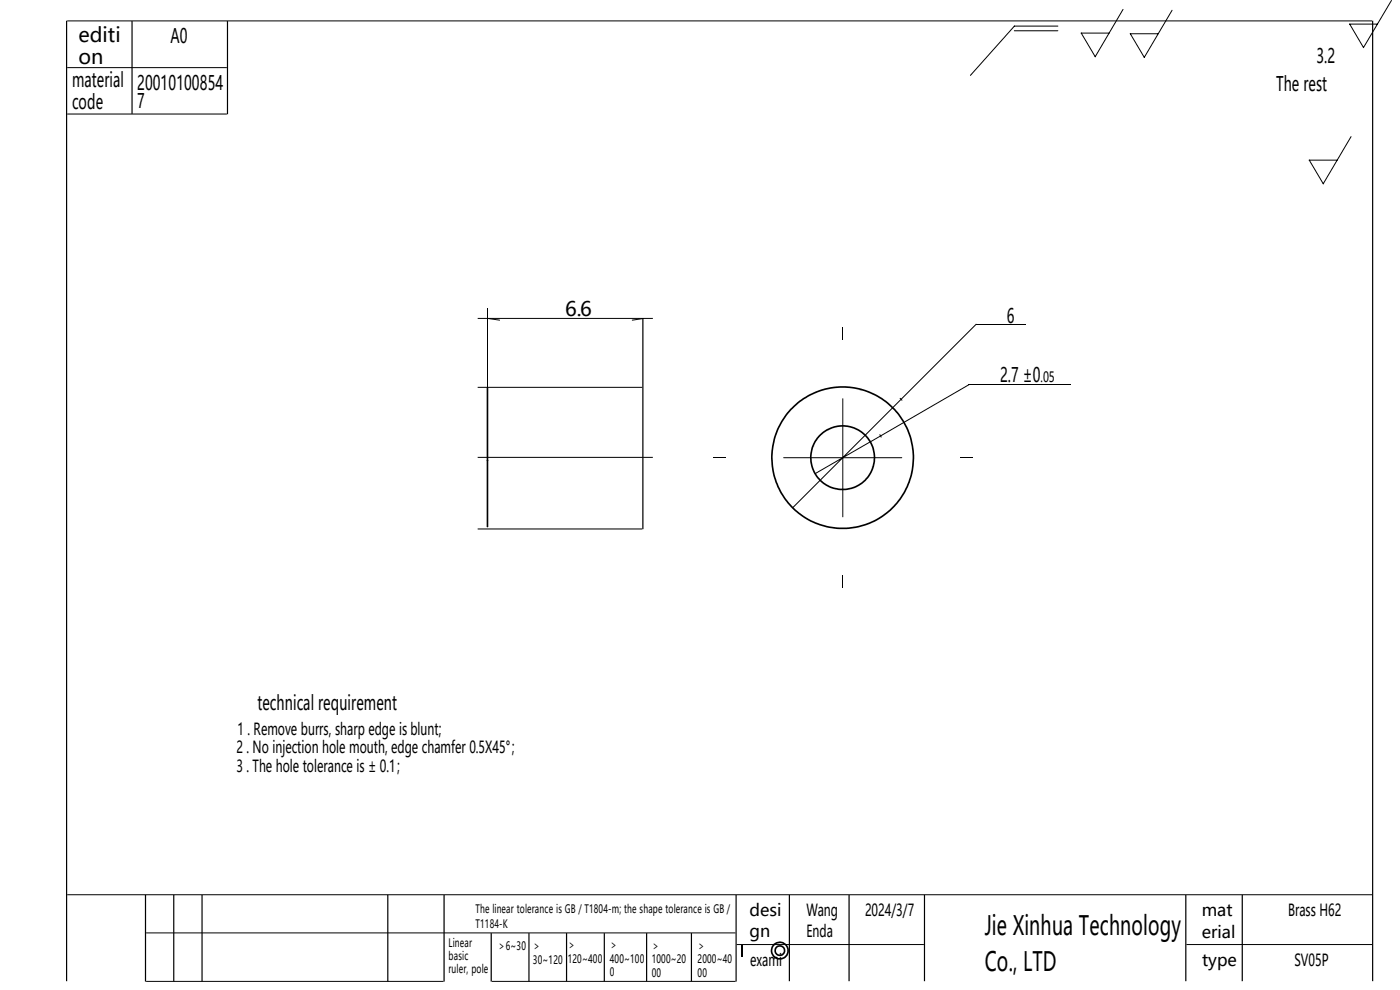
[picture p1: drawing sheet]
<svg xmlns="http://www.w3.org/2000/svg" width="297mm" height="210mm" viewBox="0 0 297 210" stroke-linecap="round" stroke-linejoin="round" font-family="sans-serif">
<g fill="#000">
<path d="M103.3 97.6l.2-.1 .1 .2v14l-.2 .2-.2-.2zM103.3 82.3l.2-.1 .1 .2v15.3l-.2 .2-.2-.2zM184.5 93.7l21.2-12.2-21 12.3zM189.3 86.4l17.9-17.7-17.8 17.9z"/>
<path d="M277.7 33.9h.1l3 5.2zM277.7 33.9l6.1 .1-6 .1zM286.5 28.9l.2 .2-6 10zM286.2 5.1h.2l2.9 5.1zM286.3 5l6 .1-6 .1zM295.1 0l.2 .2-6.1 10zM239.7 7.1h.2l2.9 5.2zM239.7 7.1l6.1 .1-6 .1zM248.6 2.1l.1 .1-6 10.1zM229.3 7h.2l2.9 5.1zM229.3 6.9l6.1 .1-6 .1zM238.2 1.9l.1 .2-6 10zM215.1 5.5h9.4l-9.3 .1zM215.1 6.5h9.4l-9.3 .1zM215.1 5.5l.2 .1-9.5 10.5z"/>
<path d="M103.6 67.5l2.5 .3-.1 .2-2.5-.3zM134 67.8l2.5-.3 .1 .2-2.5 .3z"/>
<path d="M178.7 84.5l.2 .1-.1 12.6zM166.2 97l12.7 .1-12.6 .1zM178.7 97l.2 .1-.1 12.6zM178.7 97l12.7 .1-12.6 .1z"/>
<path d="M171.8 97.1a6.9 6.9 0 0 1 13.9 0 6.9 6.9 0 0 1-13.9 0zM172.2 97.1a6.6 6.6 0 0 0 13.1 0 6.6 6.6 0 0 0-13.1 0zM163.6 97.1a15.2 15.2 0 0 1 30.3 0 15.2 15.2 0 0 1-30.3 0zM163.9 97.1a14.8 14.8 0 0 0 29.7 0 14.8 14.8 0 0 0-29.7 0z"/>
<path d="M191 84.4l.5 .5-.2 .1-.5-.5zM186.5 92.2l.2-.1 .4 .6-.2 .1z"/>
<path d="M168.1 107.6l21.3-21.2-21.2 21.4zM172.8 100.4l11.9-6.7-11.7 6.9z"/>
<path d="M164.6 201.7a.85 .85 0 0 0 1.7 0 .85 .85 0 0 0-1.7 0zM164.3 201.7a1.18 1.18 0 0 1 2.3 0 1.18 1.18 0 0 1-2.3 0zM163.9 201.6a1.58 1.58 0 0 0 3.1 0 1.58 1.58 0 0 0-3.1 0zM163.5 201.7a1.95 1.95 0 0 1 3.9 0 1.95 1.95 0 0 1-3.9 0z"/>
</g>
<g fill="none" stroke="#000" stroke-width=".21">
<path d="M14.3 4.4h276.8M14.3 14.3h33.8M14.3 24.2h33.8M101.3 67.5h37.2M103.4 65.4v16.8M178.8 69.5v2.7M207 68.8h10.5M101.3 82.2h35M101.3 97h37.2M151.2 97.1h2.7M203.7 97.1h2.7M205.5 81.6h21.7"/>
<path d="M101.3 112.2h35M178.8 122v2.7M14.3 189.8h276.8M31 197.9h125M31 208.2h63.1M104.3 208.2h51.7M156.3 200.4h39.7M251.7 200.4h39.4"/>
</g>
<g fill="none" stroke="#000" stroke-width=".25">
<path d="M14.1 4.4v203.7M28 4.5v19.6M48.3 4.5v19.7M291.2 4.4v203.7M136.4 67.6v44.7M30.9 189.8v18.4M36.9 189.8v18.3M42.9 189.8v18.3M82.3 189.8v18.3M94.2 189.8v18.4M104.2 197.9v10.3M112.2 197.9v10.2"/>
<path d="M120.2 197.9v10.2M128.2 197.9v10.2M137.2 197.9v10.2M146.7 197.9v10.2M156.2 189.8v18.4M167.5 189.8v18.3M180.1 189.8v18.3M196.1 189.8v18.3M251.6 189.8v18.3M263.5 189.8v18.3"/>
</g>
<path d="M157.4 200.5v2.4" fill="none" stroke="#000" stroke-width=".34"/>
<g font-size="5.6">
<text x="208.9" y="198.4">Jie Xinhua Technology</text>
<text x="208.9" y="205.9">Co., LTD</text>
</g>
<g font-size="4.2">
<text x="16.6" y="8.9">editi</text>
<text x="36.2" y="9.2">A0</text>
<text x="16.6" y="13.6">on</text>
<text x="279.3" y="13.4">3.2</text>
<text x="15.3" y="18.5">material</text>
<text x="15.3" y="23.2">code</text>
<text x="29.1" y="19.2">20010100854</text>
<text x="29.1" y="23">7</text>
<text x="270.7" y="19.3">The rest</text>
<text x="119.9" y="67">6.6</text>
<text x="213.6" y="68.5">6</text>
<text x="212.2" y="81.1">2.7 ±0</text>
<text x="54.6" y="150.6">technical requirement</text>
</g>
<g font-size="3.5">
<text x="50.4" y="156">1 . Remove burrs, sharp edge is blunt;</text>
<text x="50.2" y="159.7">2 . No injection hole mouth, edge chamfer 0.5X45°；</text>
<text x="50.2" y="163.7">3 . The hole tolerance is ± 0.1；</text>
<text x="159" y="194.4">desi</text>
<text x="171.1" y="194.4">Wang</text>
<text x="183.5" y="194.4">2024/3/7</text>
<text x="254.9" y="194.4">mat</text>
<text x="273.3" y="194.4">Brass H62</text>
<text x="159" y="198.9">gn</text>
<text x="171.1" y="198.9">Enda</text>
<text x="254.9" y="199">erial</text>
<text x="159.1" y="205">exami</text>
<text x="255" y="205">type</text>
<text x="274.6" y="204.9">SV05P</text>
</g>
<text font-size="3" x="220.8" y="81.1">.05</text>
<g font-size="2.5">
<text x="100.9" y="193.6">The linear tolerance is GB / T1804-m; the shape tolerance is GB /</text>
<text x="100.9" y="196.9">T1184-K</text>
<text x="95.2" y="200.9">Linear</text>
<text x="95.2" y="203.6">basic</text>
<text x="105.6" y="201.5">＞6~30</text>
<text x="113.1" y="201.5">＞</text>
<text x="120.4" y="201.3">＞</text>
<text x="129.4" y="201.3">＞</text>
<text x="138.3" y="201.5">＞</text>
<text x="148" y="201.5">＞</text>
<text x="95.2" y="206.4">ruler, pole</text>
<text x="113.1" y="204.4">30~120</text>
<text x="120.4" y="204.2">120~400</text>
<text x="129.4" y="204.2">400~100</text>
<text x="129.4" y="207.1">0</text>
<text x="138.3" y="204.4">1000~20</text>
<text x="138.3" y="207.3">00</text>
<text x="148" y="204.4">2000~40</text>
<text x="148" y="207.3">00</text>
</g>
</svg>
